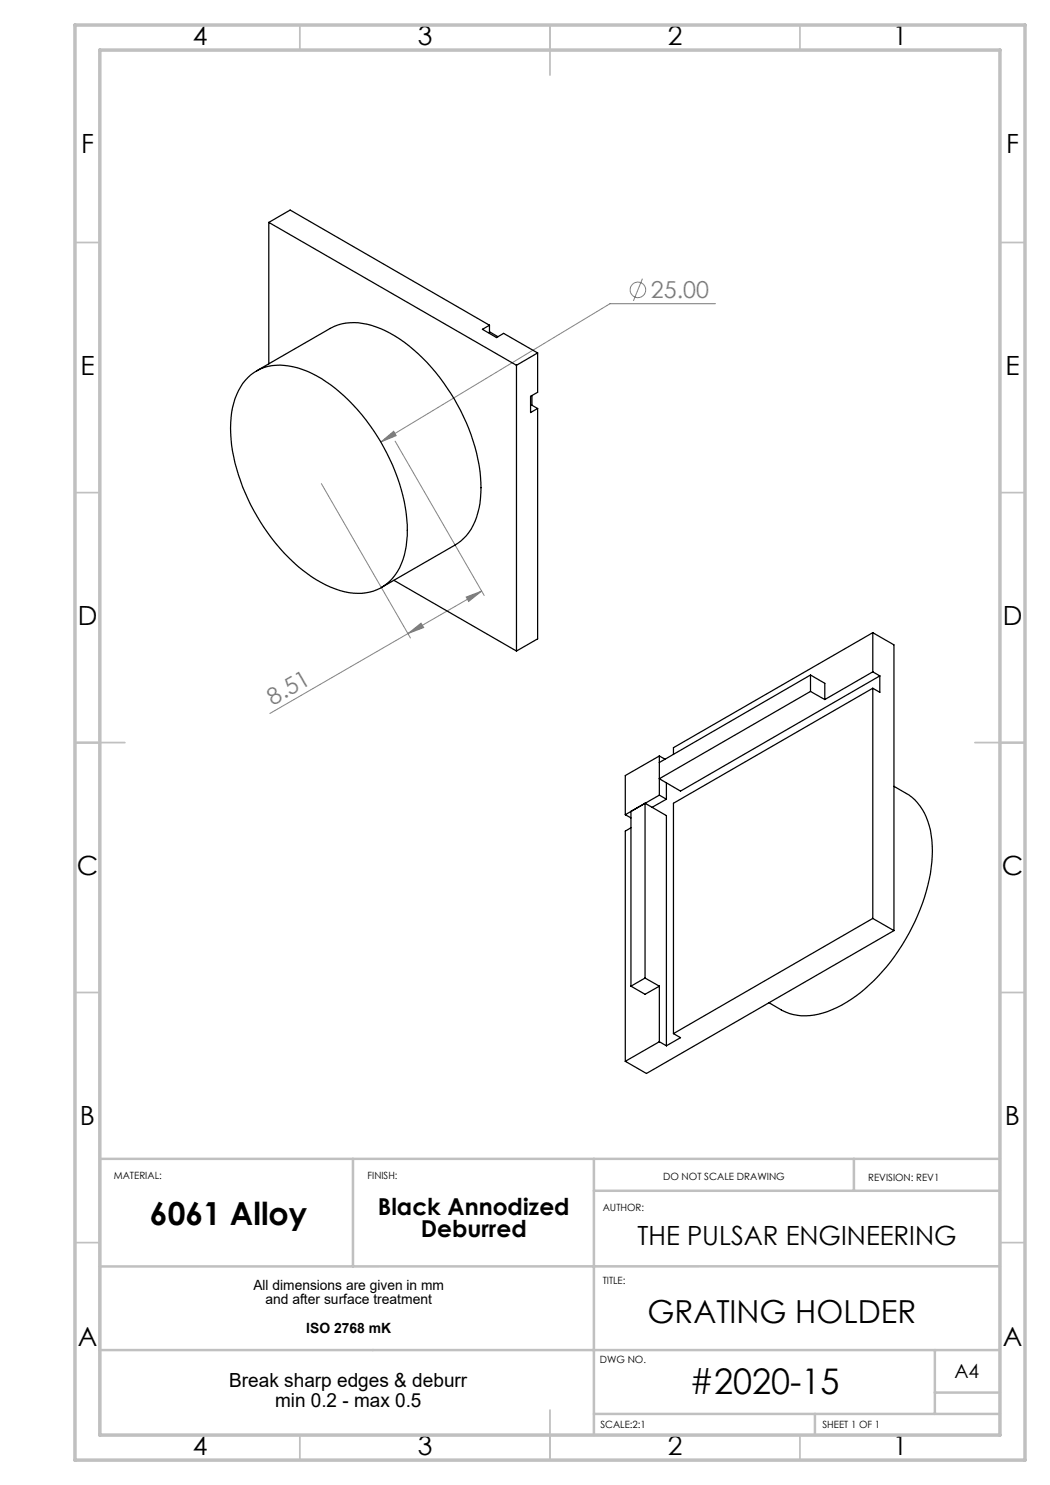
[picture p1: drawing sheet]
<svg xmlns="http://www.w3.org/2000/svg" width="210mm" height="297mm" viewBox="0 0 210 297" stroke-linecap="round" stroke-linejoin="round" font-family="sans-serif">
<g fill="none" stroke="#808080" stroke-width=".2">
<path d="M128.5 55.7l-1.8 4.5M143.1 60.7h-21.1l-45.8 27.7M64.3 96.7l17.8 30.9M76.2 88.4l2.5-2.1 .5 .8zM79 88.2l17.8 30.9M93.2 119.4l3.1-1.2-2.6 2.1zM96.3 118.2l-14.7 8.5M81.6 126.7l-27.6 16M81.6 126.7l2.6-2.1 .5 .9z"/>
<circle cx="127.6" cy="58" r="1.56"/>
</g>
<g fill="none" stroke="#c0c0c0" stroke-width=".35">
<path d="M60 5v5M110 5v10M160 5v5M15 48.5h5M200 48.5h5M15 98.5h5M200 98.5h5M15 148.5h10M195 148.5h10M15 198.5h5M200 198.5h5M15 248.5h5"/>
<path d="M200 248.5h5M60 287v5M110 282v10M160 287v5"/>
</g>
<path d="M70.6 231.8v21.5M118.8 231.8v55.2M118.8 238.2h81.2M170.8 231.8v6.4M200 231.8h-180v55.2M200 253.3h-180M20 270h180M187 270v12.8M187 278.5h13M118.8 282.8h81.2M163 282.8v4.2" fill="none" stroke="#c0c0c0" stroke-width=".5"/>
<path d="M15 5h190v287h-190zM20 10h180v277h-180z" fill="none" stroke="#c0c0c0" stroke-width=".7"/>
<g fill="#808080">
<path d="M76.2 88.4l2.5-2.1 .5 .8z"/>
<path d="M93.2 119.4l3.1-1.2-2.6 2.1zM81.6 126.7l2.6-2.1 .5 .9z"/>
</g>
<g fill="none" stroke="#000" stroke-width=".25">
<path d="M53.8 44.5l49.5 28.6M53.8 44.5v28.3M53.8 44.5l4.2-2.5 39.9 23M49.6 75.5a9.3 9.3 0 0 1 9.1-2.1 24.1 24.1 0 0 1 12 7.6 40.2 40.2 0 0 1 10.8 23.9 16.3 16.3 0 0 1-2.5 10.1 9.2 9.2 0 0 1-10.1 3.4 25.9 25.9 0 0 1-12.8-8.7 40.4 40.4 0 0 1-9.9-21.8 16.5 16.5 0 0 1 2.3-11.2zM51.3 74.2l14.7-8.5a11.2 11.2 0 0 1 10.2 .1 33.8 33.8 0 0 1 14.7 14 34.7 34.7 0 0 1 5.2 19.9 11.6 11.6 0 0 1-5.1 9.3l-14.7 8.5M97.9 65l-1.4 .9 2.8 1.6 1.4-.8 6.8 3.9M97.9 65v1.7M97.9 66.4l1.7 .9M103.3 73.1v57.1M106.4 79.1v2M107.5 70.6l-4.2 2.5M107.5 70.6v7.9l-1.4 .8v3.2l1.4-.8"/>
<path d="M106.1 80.9l1.4 .8M107.5 81.7v46.1l-4.2 2.4M78.8 116.1l24.5 14.1M162.1 138.3l2.9 1.6M162.1 135l2.9 1.7v3.2M162.1 135v3.3M162.1 135l-30.2 17.5M174.6 126.5v7.9M174.6 137.7v46M174.6 126.5l4.2 2.5v57.1M174.6 134.4l1.4 .8M174.6 126.5l-39.9 23v1.3"/>
<path d="M174.6 137.7l-39.9 23v46M174.6 134.4l-9.6 5.5M176 135.2v3.3l-1.4-.8M176 135.2l-39.9 23-4.2-2.5 30.2-17.4M131.9 151.2v7.8M131.9 151.2l-6.8 3.9v7.8M131.9 159l1.4 .8M131.9 159l-6.8 3.9M131.9 151.2l1.1 .6M133.3 156.6v3.2M133.3 159.8l-2.9 1.7M178.8 157.3a13.2 13.2 0 0 1 4.7 3.3 15.1 15.1 0 0 1 2.9 10.6 39.8 39.8 0 0 1-9 22.1 27.2 27.2 0 0 1-13.7 9.5 10.2 10.2 0 0 1-7.4-.8l-2.5-1.4"/>
<path d="M125.1 162.9l1.1 .7M126.2 165.6l-1.1 .6v46.1M129 160.7l4.3 2.4v46.1M129 160.7v34.9M129 160.7l-2.8 1.6v34.9M126.2 197.2l2.8 1.7 2.9-1.7M129 195.6l2.9 1.6M129 195.6l-2.8 1.6M131.9 197.2v11.1M174.6 183.7l4.2 2.4M174.6 183.7l-39.9 23M178.8 186.1l-49.5 28.6-4.2-2.4"/>
<path d="M131.9 208.3l-6.8 4M131.9 208.3l1.4 .9M134.7 206.7l1.4 .8-2.8 1.7"/>
</g>
<text font-size="7.1" x="137.9" y="278.8">#2020-15</text>
<g font-size="6.3">
<text x="30" y="245.1">6061 Alloy</text>
<text x="129.5" y="264.6">GRATING HOLDER</text>
</g>
<g font-size="5.3">
<text x="38.5" y="8.9">4</text>
<text x="83.5" y="8.9">3</text>
<text x="133.6" y="8.9">2</text>
<text x="178.6" y="8.9">1</text>
<text x="16.2" y="30.7">F</text>
<text x="201.2" y="30.7">F</text>
<text x="16.1" y="74.9">E</text>
<text x="201.1" y="74.9">E</text>
<text x="15.5" y="124.9">D</text>
<text x="200.5" y="124.9">D</text>
<text x="15.4" y="174.9">C</text>
<text x="200.4" y="174.9">C</text>
<text x="16" y="224.9">B</text>
<text x="201" y="224.9">B</text>
<text x="127.5" y="249">THE PULSAR ENGINEERING</text>
<text x="15.5" y="269.2">A</text>
<text x="200.5" y="269.2">A</text>
<text x="38.5" y="290.9">4</text>
<text x="83.5" y="290.9">3</text>
<text x="133.6" y="290.9">2</text>
<text x="178.6" y="290.9">1</text>
</g>
<g font-size="4.7" fill="#808080">
<text x="130.2" y="59.7">25.00</text>
<text x="54.6" y="141.1" transform="rotate(-30 54.6 141.1)">8.51</text>
</g>
<g font-size="4.7">
<text x="75.6" y="243">Black Annodized</text>
<text x="84.2" y="247.5">Deburred</text>
</g>
<g font-size="3.9">
<text x="190.9" y="275.5">A4</text>
<text x="45.9" y="277.5">Break sharp edges &amp; deburr</text>
<text x="55" y="281.4">min 0.2 - max 0.5</text>
</g>
<g font-size="2.8">
<text x="50.7" y="258.1">All dimensions are given in mm</text>
<text x="53.1" y="260.9">and after surface treatment</text>
<text x="61.3" y="266.5">ISO 2768 mK</text>
</g>
<g font-size="2">
<text x="22.8" y="235.8">MATERIAL:</text>
<text x="73.5" y="235.8">FINISH:</text>
<text x="132.6" y="236">DO NOT SCALE DRAWING</text>
<text x="173.6" y="236.1">REVISION: REV1</text>
<text x="120.5" y="242.1">AUTHOR:</text>
<text x="120.5" y="256.7">TITLE:</text>
<text x="120" y="272.5">DWG NO.</text>
<text x="120.1" y="285.6">SCALE:2:1</text>
<text x="164.5" y="285.6">SHEET 1 OF 1</text>
</g>
</svg>
